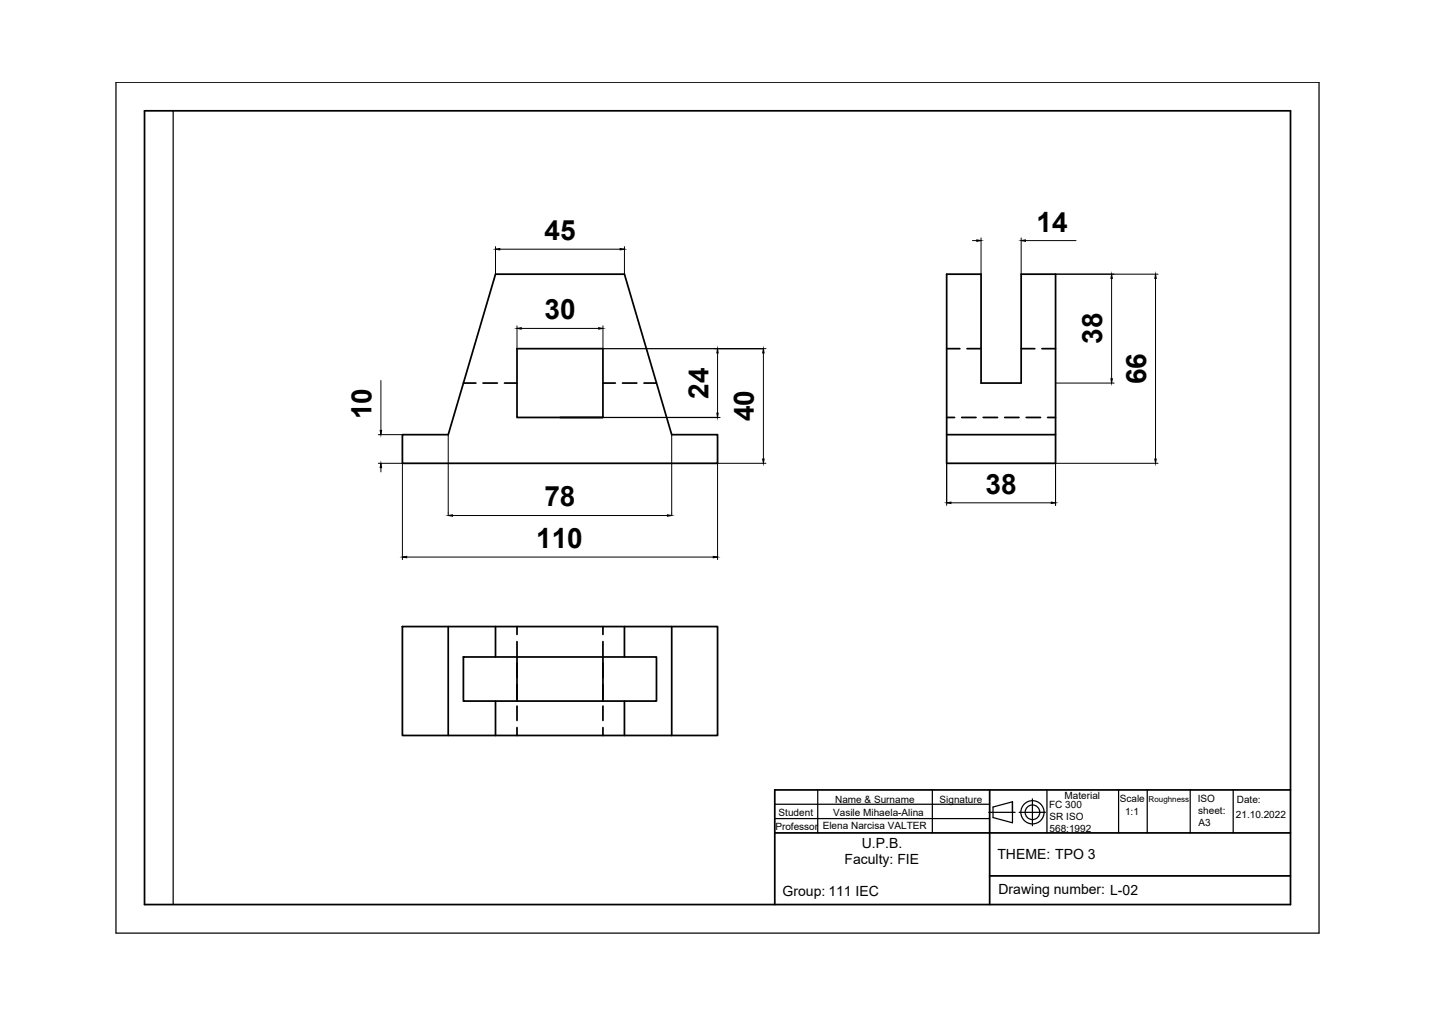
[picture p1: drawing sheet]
<svg xmlns="http://www.w3.org/2000/svg" width="297mm" height="210mm" viewBox="0 0 297 210" stroke-linecap="round" stroke-linejoin="round" font-family="sans-serif">
<!-- layer: 0 -->
<path d="M24 17h248.8v176h-248.8zM35.8 22.9v164.2M160.3 163.4h.1M160.3 169.3h44.4M160.3 166.3h44.4M169.1 163.4v8.8M192.9 163.4v8.8M216.6 163.4v8.8M231.4 163.4v8.8M237.3 163.4v8.8M246.2 163.4v8.8M255.1 163.4v8.8" fill="none" stroke="#000" stroke-width=".25"/>
<path d="M29.9 22.9h237v164.2h-237zM160.3 172.2h106.6M204.7 163.4v23.7M266.9 163.4h-106.6v23.7M204.7 181.1h62.2" fill="none" stroke="#000" stroke-width=".36"/>
<!-- layer: VISIBLE -->
<g fill="none" stroke="#000" stroke-width=".36">
<path d="M102.5 56.7h26.7l9.7 33.2h9.5v5.9h-65.2v-5.9h9.5zM195.8 56.7h7.1v22.5h8.3v-22.5h7.1v39.1h-22.5zM115.8 86.3h8.9v-14.2h-17.8v14.2h17.8M195.8 89.9h22.5M83.2 129.6h65.2v22.5h-65.2zM92.7 129.6v22.5M95.8 135.9h40v9.1h-40zM102.5 129.6v6.3M106.9 135.9v9.1M124.7 135.9v9.1M129.2 129.6v6.3M138.9 129.6v22.5"/>
<path d="M102.5 145v7.1M129.2 145v7.1"/>
</g>
<!-- layer: INVISIBLE -->
<g fill="none" stroke="#000" stroke-width=".36">
<path d="M95.8 79.2h2.6M99.9 79.2h3M104.4 79.2h2.5M124.7 79.2h2.6M128.8 79.2h2.9M133.2 79.2h2.6M195.8 72.1h2.8M200 72.1h2.8M211.2 72.1h2.8M215.5 72.1h2.8M195.8 86.3h1.6M198.9 86.3h3"/>
<path d="M203.4 86.3h2.9M207.8 86.3h3M212.3 86.3h2.9M216.7 86.3h1.6M106.9 129.6v1.6M106.9 132.7v3M106.9 137.1v3M124.7 129.6v1.6M124.7 132.7v3M124.7 137.1v3M106.9 141.6v2.9M106.9 146v3"/>
<path d="M106.9 150.5v1.6M124.7 141.6v2.9M124.7 146v3M124.7 150.5v1.6"/>
</g>
<!-- layer: indicator -->
<g fill="none" stroke="#000" stroke-width=".25">
<path d="M124.7 72.1h33.2M124.7 86.3h23.7M204.5 168h5.5M209.4 165.8l-4 1.1v2.2l4 1.1v-4.4v2.2M210.8 168h5.4M213.6 165.2v5.6"/>
<circle cx="213.6" cy="168" r="2.4"/>
<circle cx="213.6" cy="168" r="1.51"/>
</g>
<!-- layer: DIMENSION -->
<g fill="none" stroke="#000" stroke-width=".21">
<path d="M102.5 51v5.7M103.4 51.5h24.9M129.2 51v5.7M201.2 49.8h.8M202.9 49.2v7.5M211.2 49.2v7.5M212.1 49.8h10.5M218.3 56.7h21.3M229.9 57.6v20.7M239 57.6v37.3M78.8 78.7v10.3M106.9 67.4v4.7"/>
<path d="M107.8 67.9h16M124.7 67.4v4.7M147.9 72.1h10.5M148.4 73v12.4M157.9 73v21.9M218.3 79.2h12.2M78.3 95.8h4.9v19.9M78.3 89.9h4.9M78.8 96.7v.9M92.7 89.9v16.7M138.9 89.9v16.7M148.4 86.3h.6"/>
<path d="M158.4 95.8h-10v19.9M195.8 95.8v8.7M239.6 95.8h-21.3v8.7M84.1 115.2h63.4M93.6 106.6h44.5M196.7 104h20.8"/>
</g>
<g fill="#000" stroke="#000" stroke-width=".21">
<path d="M102.5 51.5l.9-.1v.3zM128.3 51.4l.9 .1-.9 .2zM202 49.6l.9 .2-.9 .1zM211.2 49.8l.9-.2v.3zM229.9 56.7l.2 .9h-.3zM239 56.7l.2 .9h-.3zM106.9 67.9l.9-.1v.3zM123.8 67.8l.9 .1-.9 .2zM148.4 72.1l.2 .9h-.3zM157.9 72.1l.2 .9h-.3zM229.8 78.3h.3l-.2 .9zM78.8 95.8l.1 .9h-.3z"/>
<path d="M78.6 89h.3l-.1 .9zM148.3 85.4h.3l-.2 .9zM157.8 94.9h.3l-.2 .9zM238.9 94.9h.3l-.2 .9zM83.2 115.2l.9-.1v.3zM92.7 106.6l.9-.1v.3zM138.1 106.5l.8 .1-.8 .2zM147.5 115.1l.9 .1-.9 .2zM195.8 104l.9-.2v.3zM217.5 103.8l.8 .2-.8 .1z"/>
</g>
<g font-size="5.8">
<text x="214.4" y="47.9">14</text>
<text x="112.6" y="49.6">45</text>
<text x="112.6" y="66">30</text>
<text x="228" y="71.2" transform="rotate(-90 228 71.2)">38</text>
<text x="146.6" y="82.4" transform="rotate(-90 146.6 82.4)">24</text>
<text x="237.1" y="79.5" transform="rotate(-90 237.1 79.5)">66</text>
<text x="76.9" y="86.7" transform="rotate(-90 76.9 86.7)">10</text>
<text x="156" y="87.1" transform="rotate(-90 156 87.1)">40</text>
<text x="112.6" y="104.7">78</text>
<text x="203.9" y="102.1">38</text>
<text x="110.9" y="113.3">110</text>
</g>
<g font-size="2.9">
<text x="174.7" y="178.7">Faculty: FIE</text>
<text x="178.3" y="175.3">U.P.B.</text>
<text x="206.3" y="177.7">THEME: TPO 3</text>
<text x="161.9" y="185.3">Group: 111 IEC</text>
<text x="206.6" y="184.8">Drawing number: L-02</text>
</g>
<g font-size="2.1">
<text x="172.7" y="166.1">Name &amp; Surname</text>
<text x="194.4" y="166.1">Signature</text>
<text x="217" y="167.1">FC 300</text>
<text x="220.2" y="165.2">Material</text>
<text x="231.6" y="165.9">Scale</text>
<text x="247.7" y="165.8">ISO</text>
<text x="255.8" y="166">Date:</text>
<text x="160.4" y="171.6">Professor</text>
<text x="161.1" y="168.8">Student</text>
<text x="170.2" y="171.5">Elena Narcisa VALTER</text>
<text x="172.3" y="168.8">Vasile Mihaela-Alina</text>
<text x="217.1" y="169.6">SR ISO</text>
<text x="217.1" y="172.1">568:1992</text>
<text x="232.7" y="168.6">1:1</text>
<text x="247.9" y="168.3">sheet:</text>
<text x="247.9" y="170.8">A3</text>
<text x="255.7" y="169.1">21.10.2022</text>
</g>
<text font-size="1.7" x="237.6" y="165.8">Roughness</text>
</svg>
